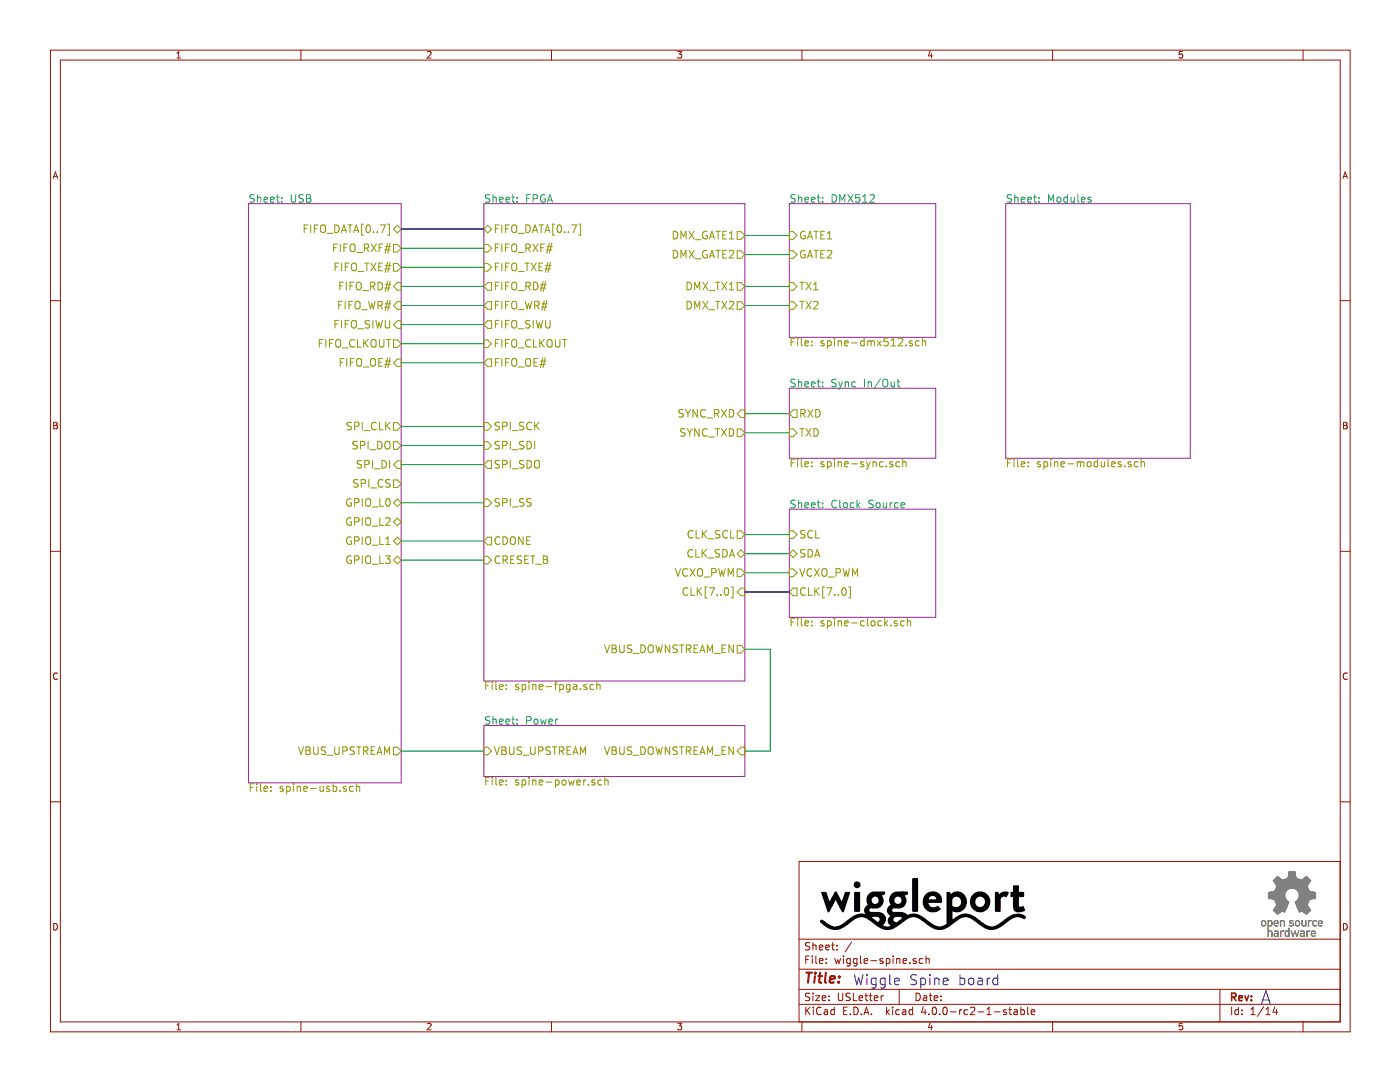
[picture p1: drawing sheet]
EESchema Schematic File Version 2
LIBS:power
LIBS:device
LIBS:transistors
LIBS:conn
LIBS:linear
LIBS:regul
LIBS:74xx
LIBS:cmos4000
LIBS:adc-dac
LIBS:memory
LIBS:xilinx
LIBS:microcontrollers
LIBS:dsp
LIBS:microchip
LIBS:analog_switches
LIBS:motorola
LIBS:texas
LIBS:intel
LIBS:audio
LIBS:interface
LIBS:digital-audio
LIBS:philips
LIBS:display
LIBS:cypress
LIBS:siliconi
LIBS:opto
LIBS:atmel
LIBS:contrib
LIBS:valves
LIBS:ftdi
LIBS:Lattice
LIBS:silabs
LIBS:Cypress_cy8c5xlp
LIBS:Cypress_PSoC
LIBS:Lattice_iCE_FPGA
LIBS:xess
LIBS:xilinx6s
LIBS:xilinx6v
LIBS:xilinx7
LIBS:wiggle-spine-cache
EELAYER 25 0
EELAYER END
$Descr USLetter 11000 8500
encoding utf-8
Sheet 1 14
Title ""
Date ""
Rev ""
Comp ""
Comment1 ""
Comment2 ""
Comment3 ""
Comment4 ""
$EndDescr
$Sheet
S 1950 1600 1200 4550
U 5637B4E6
F0 "USB" 60
F1 "spine-usb.sch" 60
F2 "FIFO_DATA[0..7]" B R 3150 1800 60 
F3 "VBUS_UPSTREAM" O R 3150 5900 60 
F4 "FIFO_RXF#" O R 3150 1950 60 
F5 "FIFO_TXE#" O R 3150 2100 60 
F6 "FIFO_RD#" I R 3150 2250 60 
F7 "FIFO_WR#" I R 3150 2400 60 
F8 "FIFO_SIWU" I R 3150 2550 60 
F9 "FIFO_CLKOUT" O R 3150 2700 60 
F10 "FIFO_OE#" I R 3150 2850 60 
F11 "SPI_CLK" O R 3150 3350 60 
F12 "SPI_DO" O R 3150 3500 60 
F13 "SPI_DI" I R 3150 3650 60 
F14 "SPI_CS" O R 3150 3800 60 
F15 "GPIO_L0" B R 3150 3950 60 
F16 "GPIO_L2" B R 3150 4100 60 
F17 "GPIO_L1" B R 3150 4250 60 
F18 "GPIO_L3" B R 3150 4400 60 
$EndSheet
$Sheet
S 6200 1600 1150 1050
U 563E737A
F0 "DMX512" 60
F1 "spine-dmx512.sch" 60
F2 "GATE1" I L 6200 1850 60 
F3 "GATE2" I L 6200 2000 60 
F4 "TX1" I L 6200 2250 60 
F5 "TX2" I L 6200 2400 60 
$EndSheet
$Sheet
S 7900 1600 1450 2000
U 5641D2D7
F0 "Modules" 60
F1 "spine-modules.sch" 60
$EndSheet
Wire Wire Line
	3150 3950 3800 3950
Wire Wire Line
	3800 4400 3150 4400
Wire Wire Line
	3150 3350 3800 3350
Wire Wire Line
	3800 3500 3150 3500
Wire Wire Line
	3150 3650 3800 3650
Wire Wire Line
	3150 4250 3800 4250
$Sheet
S 3800 1600 2050 3750
U 5637E2EA
F0 "FPGA" 60
F1 "spine-fpga.sch" 60
F2 "SPI_SDO" O L 3800 3650 60 
F3 "SPI_SDI" I L 3800 3500 60 
F4 "SPI_SCK" I L 3800 3350 60 
F5 "SPI_SS" I L 3800 3950 60 
F6 "CDONE" O L 3800 4250 60 
F7 "CRESET_B" I L 3800 4400 60 
F8 "FIFO_DATA[0..7]" B L 3800 1800 60 
F9 "FIFO_RXF#" I L 3800 1950 60 
F10 "FIFO_TXE#" I L 3800 2100 60 
F11 "FIFO_RD#" O L 3800 2250 60 
F12 "FIFO_WR#" O L 3800 2400 60 
F13 "FIFO_SIWU" O L 3800 2550 60 
F14 "FIFO_CLKOUT" I L 3800 2700 60 
F15 "FIFO_OE#" O L 3800 2850 60 
F16 "DMX_GATE1" O R 5850 1850 60 
F17 "DMX_GATE2" O R 5850 2000 60 
F18 "DMX_TX1" O R 5850 2250 60 
F19 "DMX_TX2" O R 5850 2400 60 
F20 "VBUS_DOWNSTREAM_EN" O R 5850 5100 60 
F21 "SYNC_RXD" I R 5850 3250 60 
F22 "SYNC_TXD" O R 5850 3400 60 
F23 "CLK_SCL" O R 5850 4200 60 
F24 "CLK_SDA" B R 5850 4350 60 
F25 "VCXO_PWM" O R 5850 4500 60 
F26 "CLK[7..0]" I R 5850 4650 60 
$EndSheet
$Sheet
S 3800 5700 2050 400 
U 5642944E
F0 "Power" 60
F1 "spine-power.sch" 60
F2 "VBUS_UPSTREAM" I L 3800 5900 60 
F3 "VBUS_DOWNSTREAM_EN" I R 5850 5900 60 
$EndSheet
Wire Wire Line
	3150 5900 3800 5900
Wire Bus Line
	3150 1800 3800 1800
Wire Wire Line
	3150 1950 3800 1950
Wire Wire Line
	3800 2100 3150 2100
Wire Wire Line
	3150 2250 3800 2250
Wire Wire Line
	3150 2400 3800 2400
Wire Wire Line
	3800 2550 3150 2550
Wire Wire Line
	3150 2700 3800 2700
Wire Wire Line
	3800 2850 3150 2850
Wire Wire Line
	5850 1850 6200 1850
Wire Wire Line
	6200 2000 5850 2000
Wire Wire Line
	5850 2250 6200 2250
Wire Wire Line
	5850 2400 6200 2400
Wire Wire Line
	5850 5100 6050 5100
Wire Wire Line
	6050 5100 6050 5900
Wire Wire Line
	6050 5900 5850 5900
$Sheet
S 6200 4000 1150 850 
U 564EFAC7
F0 "Clock Source" 60
F1 "spine-clock.sch" 60
F2 "VCXO_PWM" I L 6200 4500 60 
F3 "SDA" B L 6200 4350 60 
F4 "SCL" I L 6200 4200 60 
F5 "CLK[7..0]" O L 6200 4650 60 
$EndSheet
$Sheet
S 6200 3050 1150 550 
U 564F18CC
F0 "Sync In/Out" 60
F1 "spine-sync.sch" 60
F2 "RXD" O L 6200 3250 60 
F3 "TXD" I L 6200 3400 60 
$EndSheet
Wire Bus Line
	5850 4650 6200 4650
Wire Wire Line
	6200 4500 5850 4500
Wire Wire Line
	5850 4350 6200 4350
Wire Wire Line
	6200 4200 5850 4200
Wire Wire Line
	5850 3400 6200 3400
Wire Wire Line
	6200 3250 5850 3250
Text Notes 6700 7750 0    79   ~ 0
Wiggle Spine board
Text Notes 9900 7900 0    102  ~ 0
A
$EndSCHEMATC
